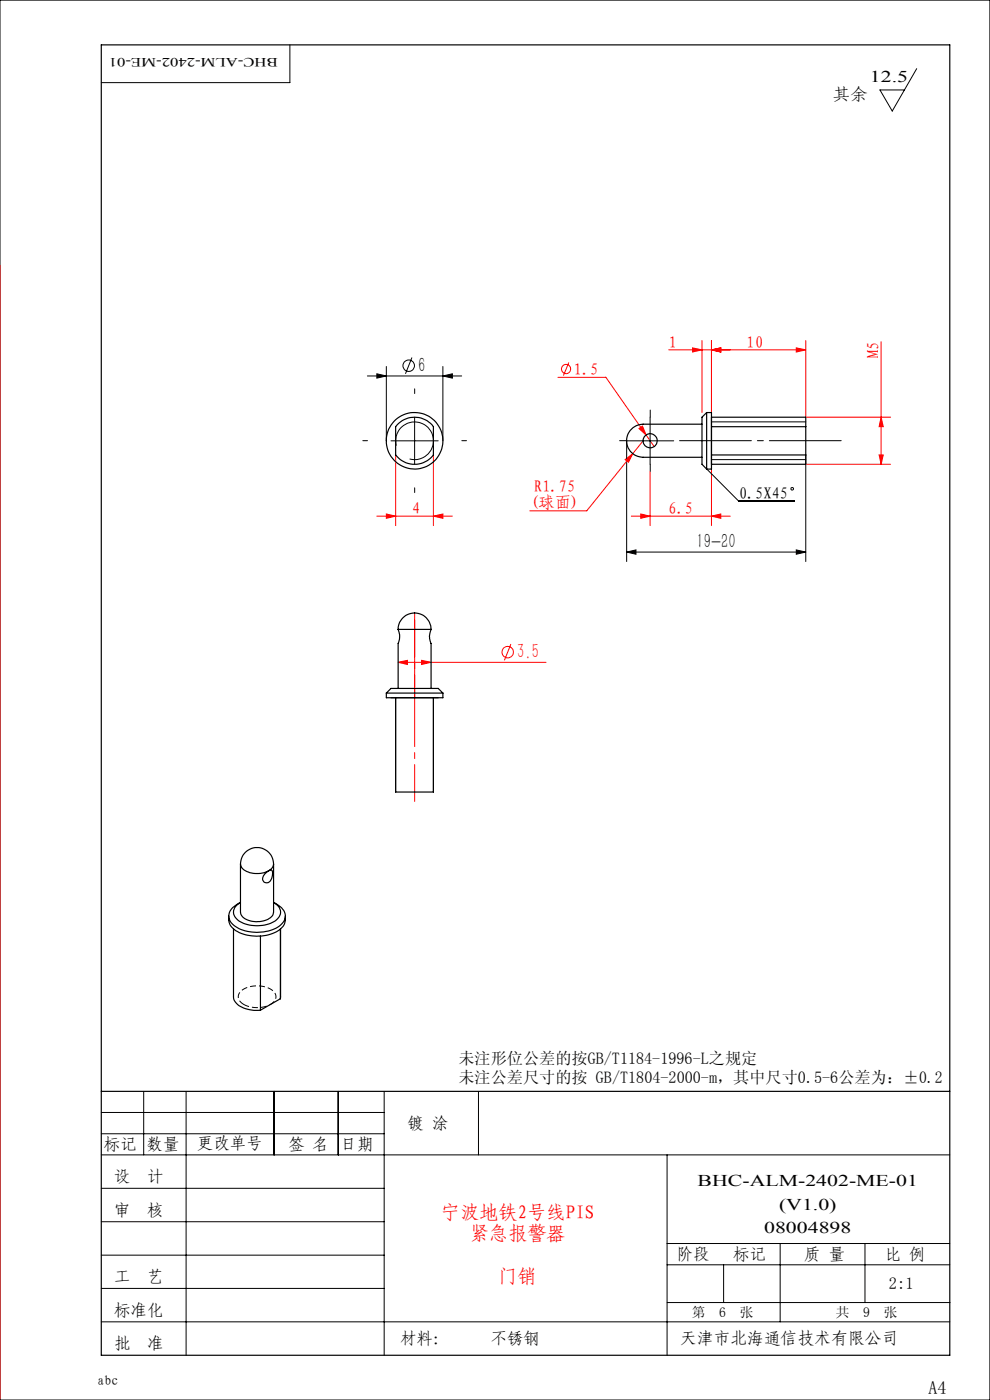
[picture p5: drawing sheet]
<svg xmlns="http://www.w3.org/2000/svg" width="210mm" height="297mm" viewBox="0 0 210 297" stroke-linecap="round" stroke-linejoin="round" font-family="sans-serif">
<g fill="none" stroke="#f00" stroke-width=".21">
<path d="M0 56.4v240.6M120.7 76.9l-1.2 2.8M141.9 74.2h29M146.9 73.8l2 .4-2 .5zM148.9 72.2v15.3M150.9 74.2l2-.4v.9zM150.9 72.2v15.3M168.9 73.8l2 .4-2 .5zM170.9 72.2v16.3h18M186.9 72.5v26M83.9 96.5v15M91.9 96.5v15"/>
<path d="M118.4 80h10.1l10.3 14.8M132.6 97.5l1.6-1.3-.9 1.9zM135.5 90.9l.8-.5 .8 1.9zM136.4 93.5l-11.9 14.9h-12.1M150.9 97.5v14M170.9 98.5h18M186.5 96.5h.9l-.5 2zM186.9 88.5l.5 2h-.9zM79.9 109.5h16.1M82 109l1.9 .5-1.9 .5zM91.9 109.5l2-.5v1zM133.9 109.5h21"/>
<path d="M135.9 109l2 .5-2 .5zM137.9 100v11.5M150.9 109.5l2-.5v1zM87.9 130v18M108.4 136.6l-1.4 3.5M84.5 140.5l1.9-.4v.9zM84.5 140.5h31.3M89.4 140.1l2 .4-2 .5z"/>
<circle cx="120.1" cy="78.3" r=".98"/>
<circle cx="107.7" cy="138.3" r="1.2"/>
</g>
<g fill="none" stroke="#000" stroke-width=".21">
<path d="M0 0h210v297h-210zM61.5 9.5v8h-40M194.5 14.6l-5.2 9-2.6-4.5h5.1M77.9 79.8h20M79.9 79.3l2.1 .5-2.1 .4zM82 77.7v15.8M87.4 75.8l-1.4 3.5M93.9 79.8l2.1-.5v.9zM93.9 77.7v15.8M82.9 93.5h10.1M84.1 94.5a4 4 0 0 1 3.5-5 4 4 0 0 1 4.3 4.3 4 4 0 0 1-5 3.6M87.9 88.5v10"/>
<path d="M137.9 88.5v10M142.9 93.5h-10v25.6M149.9 99.5l6.8 6.8h11.8M150.9 97.5h20M150.9 89.5h20M170.9 96.5v22.6M132.9 117.1l2-.4v.9zM132.9 117.1h38M168.9 116.7l2 .4-2 .5zM83.9 148v20M91.9 148v20M21.5 236h60"/>
<path d="M30.5 231.5v13.5M39.5 231.5v56M58.1 231.5v13.5M71.8 231.5v13.5M81.5 231.5v56M101.5 231.5v13.5M21.5 240.5h60M21.5 245h180M21.5 252.1h60M21.5 259.2h60M141.5 245v42.5M21.5 266.3h60"/>
<path d="M21.5 273.3h60M141.5 268.3h60M141.5 263.8h60M141.5 276.3h60M153.5 268.3v8M165.5 263.8v16.6M183.5 263.8v12.5M21.5 280.4h180"/>
<circle cx="86.7" cy="77.6" r="1.21"/>
<circle cx="168" cy="103.7" r=".27"/>
</g>
<path d="M51.7 213.1a5.6 5.6 0 0 0 6.6-.8 1.85 1.85 0 0 0-1.4-2.7 5.5 5.5 0 0 0-6.1 1 1.69 1.69 0 0 0 .9 2.5" fill="none" stroke="#000" stroke-width=".21" stroke-dasharray="1.3 .6" stroke-dashoffset=".1" stroke-linecap="butt"/>
<path d="M88 131.5v38.5" fill="none" stroke="#f00" stroke-width=".21" stroke-dasharray="15.2 1.3 1.3 1.3" stroke-dashoffset="7.4"/>
<path d="M21.5 9.5h180v278h-180zM150.9 88.5v10M82.9 148h10.1M21.5 231.5h180" fill="none" stroke="#000" stroke-width=".25"/>
<path d="M78 93.5h-1M88 83.5v-1M98 93.5h1M132.9 93.5h-1.5M137.9 88.5v-1.5M137.9 98.5v1.5M88 103.5v1" fill="none" stroke="#000" stroke-width=".21" stroke-dasharray="15.2 1.3 1.3 1.3"/>
<path d="M142.9 93.5h36.8" fill="none" stroke="#000" stroke-width=".21" stroke-dasharray="15.2 1.3 1.3 1.3" stroke-dashoffset="-1.2"/>
<path d="M132.9 117.1l2-.4v.9zM168.9 116.7l2 .4-2 .5zM79.9 79.3l2.1 .5-2.1 .4zM93.9 79.8l2.1-.5v.9z" fill="#000"/>
<g fill="#f00">
<path d="M135.5 90.9l1.6 1.4-.8-1.9zM132.6 97.5l.7 .6 .9-1.9zM135.9 109l2 .5-2 .5zM150.9 109.5l2-.5v1z"/>
<path d="M150.9 74.2l2-.4v.9zM168.9 73.8l2 .4-2 .5zM146.9 73.8l2 .4-2 .5zM150.9 74.2l2-.4v.9z"/>
<path d="M186.9 88.5l.5 2h-.9zM186.5 96.5h.9l-.5 2z"/>
<path d="M82 109l1.9 .5-1.9 .5zM91.9 109.5l2-.5v1z"/>
<path d="M89.4 140.1l2 .4-2 .5zM84.5 140.5l1.9-.4v.9z"/>
</g>
<g fill="none" stroke="#000" stroke-width=".25">
<path d="M84.2 90.1a5 5 0 0 1 7.7 .4v6a5 5 0 0 1-8 0v-6zM148.9 90h-12.5a3.5 3.5 0 0 0-3.5 3.5 3.5 3.5 0 0 0 3.5 3.5h12.5M149.9 87.5h1v12h-1M149.9 87.5v12M149.9 87.5l-1 1v10l1 1M150.9 88.5h20v2M150.9 96.5h20M150.9 90.5h20M170.9 96.5v2h-20M170.9 90.5v6M84.5 133.5a3.5 3.5 0 0 1 3.4-3.5 3.5 3.5 0 0 1 3.5 3.5M84.5 133.5h6.9"/>
<path d="M84.5 133.5v.1a3.6 3.6 0 0 1 0 2.9v9.5M91.4 133.5v.2a3.5 3.5 0 0 0 0 2.8v9.5M82 147l.9-1h10.1l.9 1M82 147h11.9M82 147v1h11.9v-1M83.9 148v20h8v-20M48.5 194.3a3.2 3.2 0 0 0 2.2 3.5 8.9 8.9 0 0 0 8.8-.8 2.77 2.77 0 0 0 1-2.7M49.5 197.1v14.4a3.1 3.1 0 0 0 2.6 2.5l1.7 .3h1.4M51 191.4a3.5 3.5 0 0 0-2.5 2.8 3.4 3.4 0 0 0 2.7 3 9.2 9.2 0 0 0 8.3-1 2.37 2.37 0 0 0-.3-4l-1.1-.8M51 183.3a3.5 3.5 0 0 1 3.5-3.5 3.5 3.5 0 0 1 3.5 3.5M51 183.3v10.2a2.6 2.6 0 0 0 2.6 2 4.4 4.4 0 0 0 4.3-1.4l.1-.6v-10.2M51 191.4a2.16 2.16 0 0 0-1.5 2.1 2.16 2.16 0 0 0 1.5 2 7.4 7.4 0 0 0 7.9-.6 1.98 1.98 0 0 0-.5-3.2l-.4-.3"/>
<path d="M51 183.3a2.43 2.43 0 0 0 2.4 1.9 5.2 5.2 0 0 0 3.6-.5M55.2 198.6v15.7M56.2 185.4l.1-.2a1.28 1.28 0 0 1 1.4-.5 2.3 2.3 0 0 1-.8 2.6 .99 .99 0 0 1-1.2-.7 .99 .99 0 0 1 .5-1.2zM58 183.3l-.3 .9-.7 .5M59.5 197.1v14.8M59.5 211.9l-4.3 2.4M59.5 211.5v.4"/>
<circle cx="88" cy="93.5" r="6"/>
<circle cx="137.9" cy="93.5" r="1.49"/>
</g>
<g font-size="4.4">
<text x="88.7" y="78.9">6</text>
<text x="147.8" y="116.2">19-20</text>
</g>
<text font-size="4.4" fill="#f00" x="109.7" y="139.6">3.5</text>
<g font-size="4.1" fill="#f00">
<text x="93.5" y="258.6">宁波地铁2号线PIS</text>
<text x="99.6" y="263.1">紧急报警器</text>
<text x="105.8" y="272.1">门销</text>
</g>
<text font-size="3.9" x="196.9" y="295.8">A4</text>
<text font-size="3.6" x="144.3" y="285.1">天津市北海通信技术有限公司</text>
<g font-size="3.5">
<text x="184.5" y="17.3">12.5</text>
<text x="176.6" y="21.1">其余</text>
<text x="156.7" y="105.8">0.5X45</text>
<text x="97.3" y="225.7">未注形位公差的按GB/T1184-1996-L之规定</text>
<text x="97.3" y="229.7">未注公差尺寸的按 GB/T1804-2000-m，其中尺寸0.5-6公差为：±0.2</text>
<text x="86.5" y="239.5">镀 涂</text>
<text x="22.1" y="243.9">标记</text>
<text x="31.1" y="243.9">数量</text>
<text x="41.8" y="243.8">更改单号</text>
<text x="61.1" y="243.9">签 名</text>
<text x="72.3" y="243.9">日期</text>
<text x="24.2" y="250.8">设</text>
<text x="31.2" y="250.8">计</text>
<text x="148" y="251.7">BHC-ALM-2402-ME-01</text>
<text x="24.2" y="257.9">审</text>
<text x="31.2" y="257.9">核</text>
<text x="165.2" y="256.7">(V1.0)</text>
<text x="162.1" y="261.7">08004898</text>
<text x="143.5" y="267.3">阶段</text>
<text x="155.5" y="267.3">标记</text>
<text x="170.6" y="267.3">质 量</text>
<text x="187.7" y="267.4">比 例</text>
<text x="24.2" y="272.1">工</text>
<text x="31.2" y="272.1">艺</text>
<text x="188.6" y="273.5">2:1</text>
<text x="24.2" y="279.2">标准化</text>
<text x="24.2" y="286.2">批</text>
<text x="31.2" y="286.2">准</text>
<text x="84.9" y="285.2">材料：</text>
<text x="104.1" y="285.2">不锈钢</text>
</g>
<g font-size="3.5" fill="#f00">
<text x="141.9" y="73.7">1</text>
<text x="158.4" y="73.7">10</text>
<text x="186.4" y="76" transform="rotate(-90 186.4 76)">M5</text>
<text x="121.7" y="79.5">1.5</text>
<text x="112.4" y="107.8">(球面)</text>
<text x="113.3" y="104.4">R1.75</text>
<text x="87.4" y="109">4</text>
<text x="141.8" y="109">6.5</text>
</g>
<g font-size="2.9">
<text x="146.8" y="279.4">第</text>
<text x="152.6" y="279.4">6</text>
<text x="156.9" y="279.4">张</text>
<text x="177.3" y="279.4">共</text>
<text x="183.1" y="279.4">9</text>
<text x="187.5" y="279.4">张</text>
<text x="20.7" y="293.8">abc</text>
</g>
<text font-size="2.7" x="58.9" y="12.4" transform="rotate(-180 58.9 12.4)">BHC-ALM-2402-ME-01</text>
</svg>
